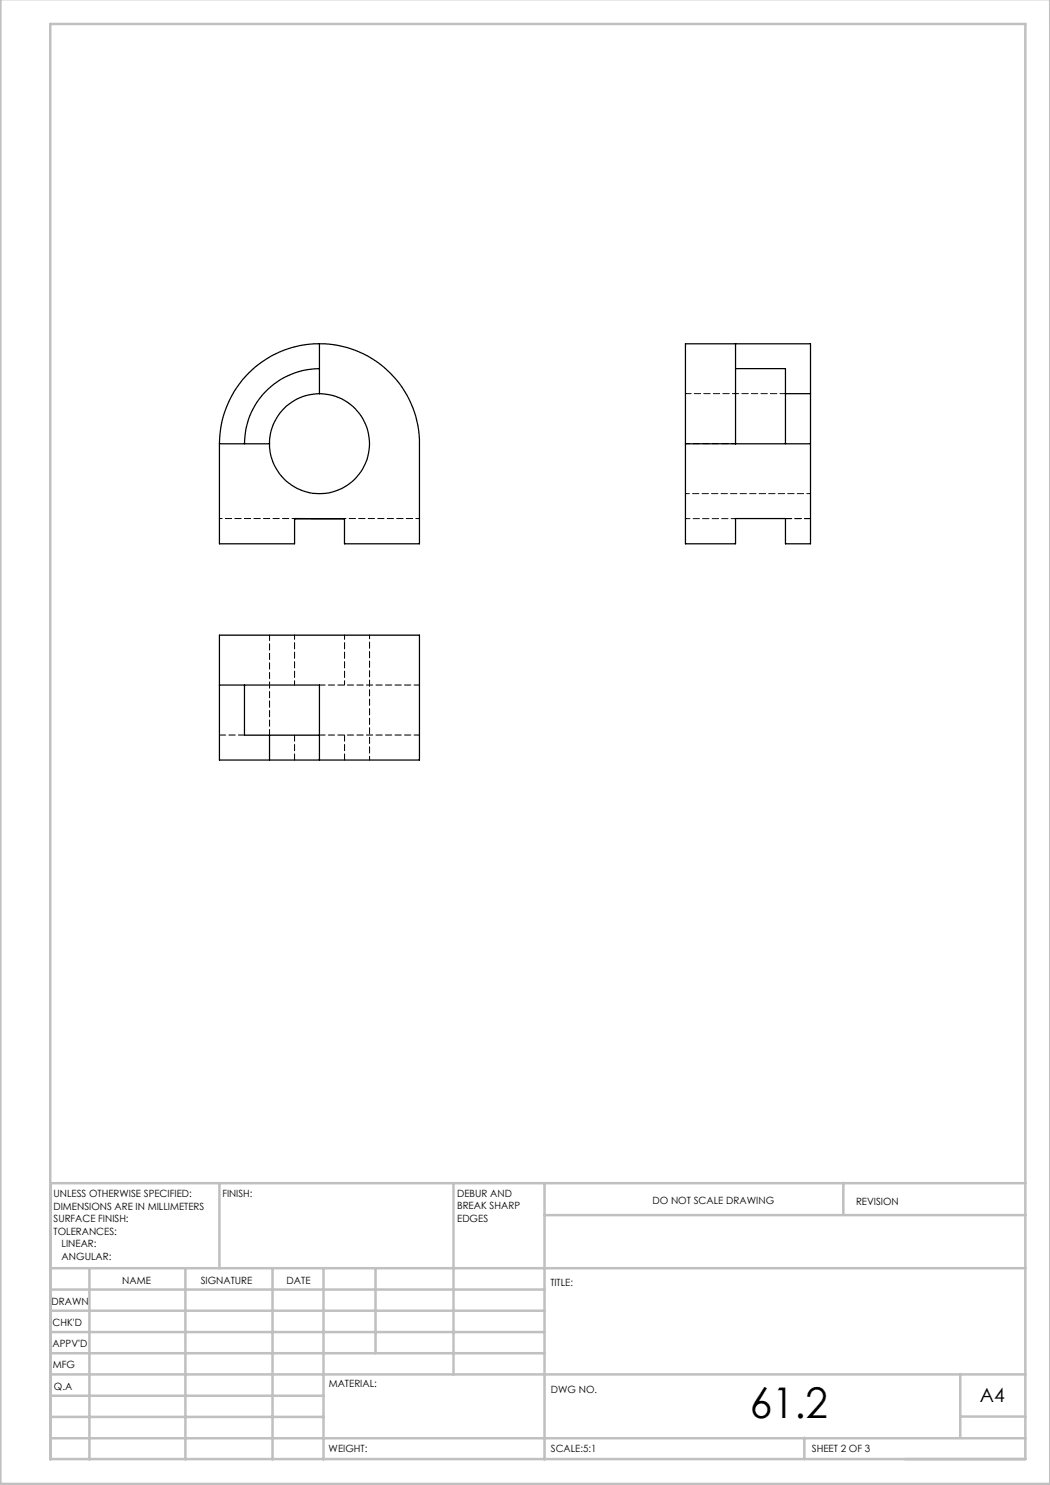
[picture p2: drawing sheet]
<svg xmlns="http://www.w3.org/2000/svg" width="210mm" height="297mm" viewBox="0 0 210 297" stroke-linecap="round" stroke-linejoin="round" font-family="sans-serif">
<g fill="none" stroke="#c0c0c0" stroke-width=".5">
<path d="M.1 -.1v296.9h209.9v-296.9M10.1 4.8h195v287h-195zM43.9 236.6v17M90.7 236.6v38.3M108.9 236.6v55.3M168.7 236.6v6.3M205.1 236.6h-195v55.3M10.1 253.6h195M10.1 257.9h98.8M17.9 253.6v38.3M37.1 253.6v38.3M54.5 253.6v38.3"/>
<path d="M64.7 253.6v38.3M75.1 253.6v17M108.9 243h96.2M10.1 270.6h98.8M10.1 266.4h98.8M10.1 262.1h98.8M10.1 279.1h54.6M10.1 274.9h195M192.1 274.8v12.7M10.1 287.7h195M10.1 283.4h54.6M160.9 287.5v4.3"/>
<path d="M192.1 283.3h13"/>
</g>
<g fill="none" stroke="#000" stroke-width=".25">
<path d="M63.9 68.8a20 20 0 0 1 20 20v20h-15v-5.1M63.9 78.7a10 10 0 0 1 10 10 10 10 0 0 1-10 10 10 10 0 0 1-10-9.9M63.9 73.7a15 15 0 0 0-15 15.1M63.9 78.7a10 10 0 0 0-10 10.1M63.9 68.8a20 20 0 0 0-20 20M63.9 68.8v9.9M147.1 68.8v20M147.1 73.7h10v15.1M157.1 78.7h5M162.1 78.7v-9.9h-25v20M162.1 78.7v10.1M43.9 88.8v20h15v-5.1h10"/>
<path d="M43.9 88.8h10M137.1 88.8v20h10v-5.1h10v5.1h5v-20M137.1 88.8h25M58.9 103.7h10M43.9 137h20v15M48.9 137v10h15M53.9 152h-10v-25h40v25h-20M53.9 152h10M53.9 147v5"/>
</g>
<path d="M43.9 103.7h15" fill="none" stroke="#000" stroke-width=".2" stroke-dasharray="1.3 .6" stroke-dashoffset=".8"/>
<path d="M137.1 98.7h25M58.9 103.7h25M73.9 152v-25" fill="none" stroke="#000" stroke-width=".2" stroke-dasharray="1.3 .6" stroke-dashoffset=".5"/>
<path d="M147.1 88.7h-10M147.1 103.7h-10M58.9 137v-10M68.9 137v-10" fill="none" stroke="#000" stroke-width=".2" stroke-dasharray="1.3 .6" stroke-dashoffset=".4"/>
<path d="M162.1 103.7h-5M43.9 147h5M58.9 152v-5M68.9 152v-5" fill="none" stroke="#000" stroke-width=".2" stroke-dasharray="1.3 .6"/>
<path d="M157.1 78.7h-20M53.9 127v20M63.9 137h20M63.9 147h20" fill="none" stroke="#000" stroke-width=".2" stroke-dasharray="1.3 .6" stroke-dashoffset=".2"/>
<text font-size="8.5" x="149.9" y="283.5">61.2</text>
<text font-size="3.9" x="196" y="280.4">A4</text>
<g font-size="2">
<text x="10.7" y="239.5">UNLESS OTHERWISE SPECIFIED:</text>
<text x="44.5" y="239.5">FINISH:</text>
<text x="91.4" y="239.4">DEBUR AND</text>
<text x="10.7" y="242">DIMENSIONS ARE IN MILLIMETERS</text>
<text x="10.7" y="244.5">SURFACE FINISH:</text>
<text x="91.4" y="241.9">BREAK SHARP</text>
<text x="91.4" y="244.4">EDGES</text>
<text x="130.5" y="240.8">DO NOT SCALE DRAWING</text>
<text x="171.2" y="241">REVISION</text>
<text x="10.7" y="247">TOLERANCES:</text>
<text x="12.3" y="249.5">LINEAR:</text>
<text x="12.3" y="252">ANGULAR:</text>
<text x="24.4" y="256.9">NAME</text>
<text x="40.1" y="256.8">SIGNATURE</text>
<text x="57.3" y="256.8">DATE</text>
<text x="110.1" y="257.1">TITLE:</text>
<text x="10.3" y="260.9">DRAWN</text>
<text x="10.5" y="269.3">APPV'D</text>
<text x="10.5" y="265.2">CHK'D</text>
<text x="10.6" y="273.6">MFG</text>
<text x="10.8" y="278">Q.A</text>
<text x="65.8" y="277.4">MATERIAL:</text>
<text x="110.2" y="278.5">DWG NO.</text>
<text x="65.7" y="290.4">WEIGHT:</text>
<text x="110.2" y="290.5">SCALE:5:1</text>
<text x="162.4" y="290.4">SHEET 2 OF 3</text>
</g>
</svg>
